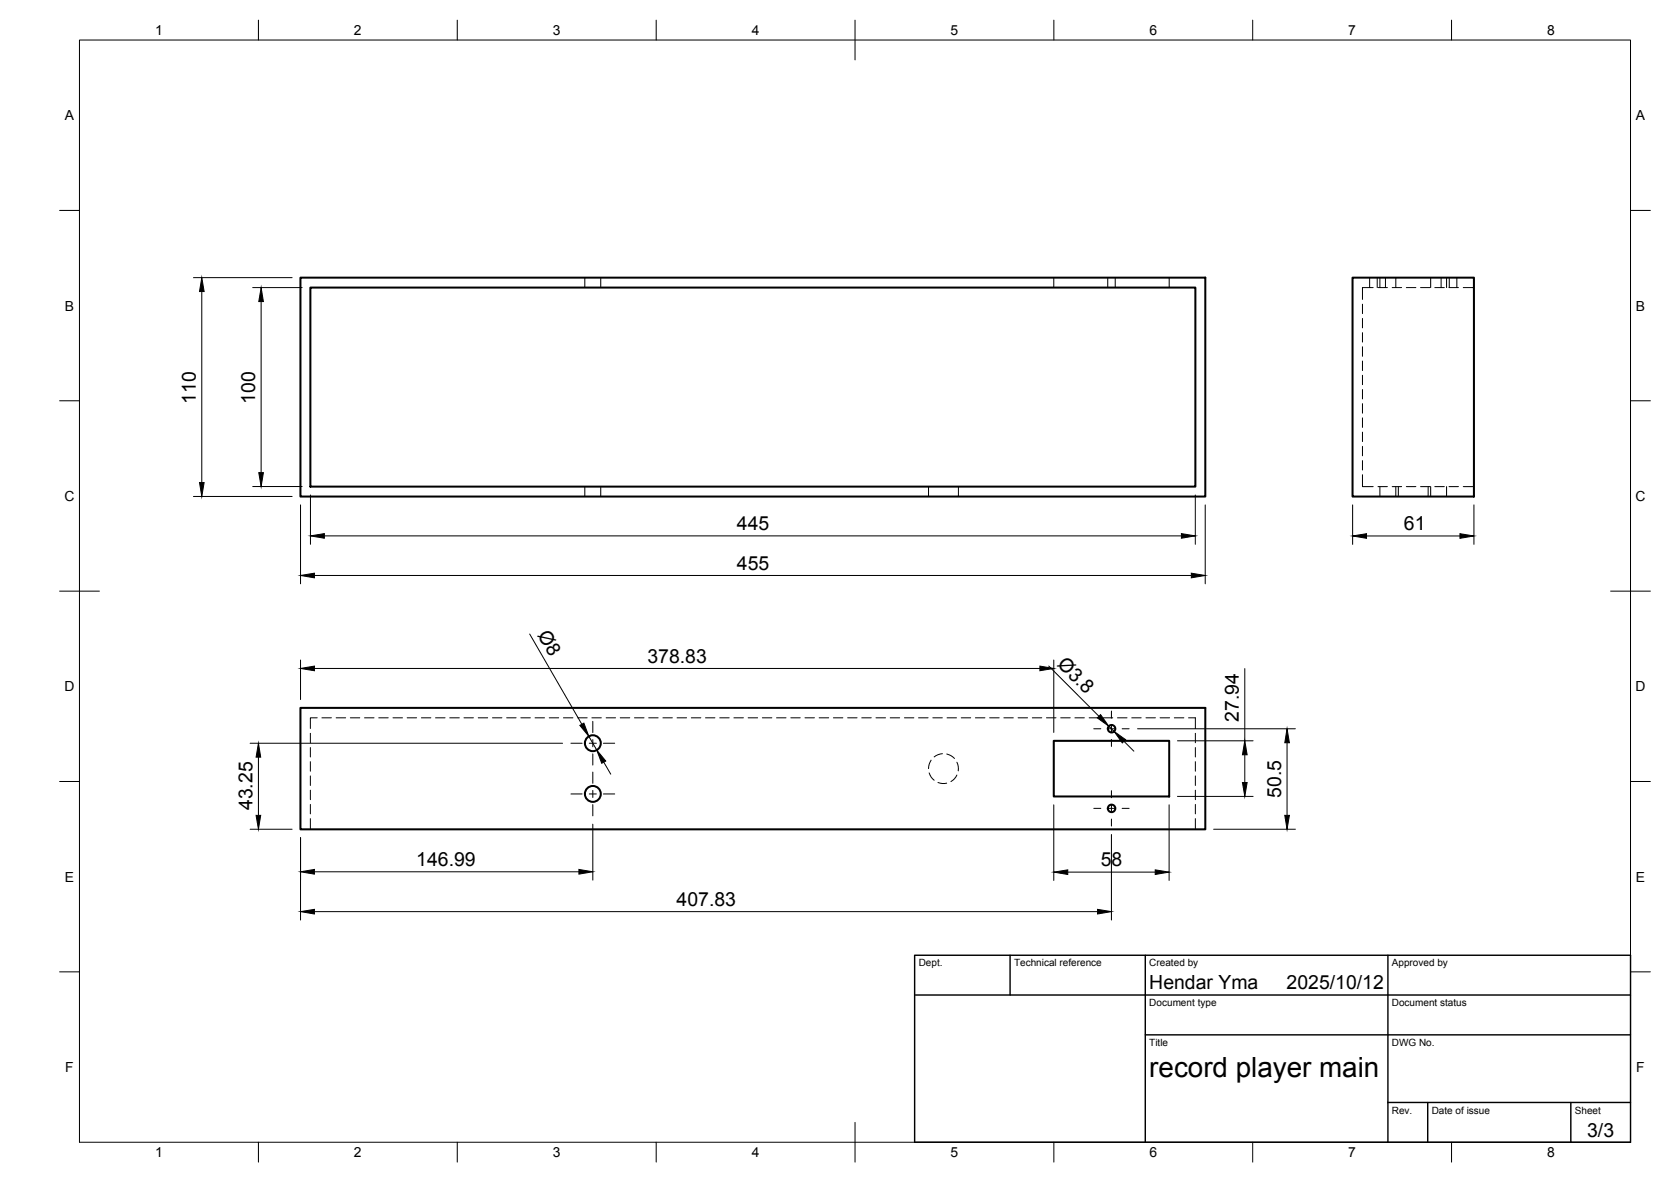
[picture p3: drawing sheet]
<svg xmlns="http://www.w3.org/2000/svg" width="420mm" height="297mm" viewBox="0 0 420 297" stroke-linecap="round" stroke-linejoin="round" font-family="sans-serif">
<!-- layer: Hidden -->
<g fill="none" stroke="#000" stroke-width=".25">
<path d="M147 69.8v2.5M151 69.8v2.5M265 69.8v2.5M278.5 69.8v2.5M280.4 69.8v2.5M294 69.8v2.5M342.6 76.4v2.4M344.4 69.8v2.5M345.3 72.3h-2.7v3M346.3 69.8v2.5M346.5 72.3h2.3M347 69.8v2.5"/>
<path d="M348.4 69.8v2.5M350.1 72.3h2.3M351 69.8v2.5M353.6 72.3h2.4M357.2 72.3h2.4M359.7 69.8v2.5M360.8 72.3h2.4M362.4 69.8v2.5M363.7 69.8v2.5M364.3 72.3h2.4M364.4 69.8v2.5M366.3 69.8v2.5"/>
<path d="M367.9 72.3h2.7M342.6 80v2.4M342.6 83.6v2.4M342.6 87.2v2.3M342.6 90.7v2.4M342.6 94.3v2.4M342.6 97.9v2.4M342.6 119.3v3h2.7M342.6 101.4v2.4M342.6 105v2.4M342.6 108.6v2.4M342.6 112.2v2.3"/>
<path d="M342.6 115.7v2.4M147 122.3v2.5M151 122.3v2.5M233.5 122.3v2.5M241 122.3v2.5M346.5 122.3h2.3M347 122.3v2.5M350.1 122.3h2.3M351 122.3v2.5M351.6 122.3v2.5M353.6 122.3h2.4M357.2 122.3h2.4"/>
<path d="M359.1 122.3v2.5M359.7 122.3v2.5M360.8 122.3h2.4M363.7 122.3v2.5M364.3 122.3h2.4M367.9 122.3h2.7M78 184.3v2.4M78 187.9v2.3M78 191.4v2.4M78 195v2.4M78 198.6v2.4M79.8 180.4h-1.8v2.7"/>
<path d="M80.9 180.4h2.4M84.5 180.4h2.4M88.1 180.4h2.4M91.7 180.4h2.3M95.2 180.4h2.4M98.8 180.4h2.4M102.4 180.4h2.4M106 180.4h2.3M109.5 180.4h2.4M113.1 180.4h2.4M116.7 180.4h2.3M120.2 180.4h2.4"/>
<path d="M123.8 180.4h2.4M127.4 180.4h2.4M131 180.4h2.3M134.5 180.4h2.4M138.1 180.4h2.4M141.7 180.4h2.4M145.2 180.4h2.4M148.8 180.4h2.4M152.4 180.4h2.4M156 180.4h2.3M159.5 180.4h2.4M163.1 180.4h2.4"/>
<path d="M166.7 180.4h2.4M170.2 180.4h2.4M173.8 180.4h2.4M177.4 180.4h2.4M181 180.4h2.3M184.5 180.4h2.4M188.1 180.4h2.4M191.7 180.4h2.4M195.3 180.4h2.3M198.8 180.4h2.4M202.4 180.4h2.4M206 180.4h2.4"/>
<path d="M209.5 180.4h2.4M213.1 180.4h2.4M216.7 180.4h2.4M220.3 180.4h2.4M223.8 180.4h2.4M227.4 180.4h2.4M231 180.4h2.4M233.6 194.2l.5 1.1 .8 .8M234.1 191l-.5 1.1-.1 1.1M234.5 180.4h2.4M235.8 196.6l1.1 .3 1.1-.1M237 189.4l-1.1 .3-1 .5"/>
<path d="M238.1 189.5l1 .4 .9 .7M238.1 180.4h2.4M240.6 191.5l.3 1.1v1.1M240.6 194.8l-.6 .9-.9 .7M241.7 180.4h2.4M245.3 180.4h2.3M248.8 180.4h2.4M252.4 180.4h2.4M256 180.4h2.4M259.6 180.4h2.3M263.1 180.4h2.4M266.7 180.4h2.4"/>
<path d="M270.3 180.4h2.3M273.9 180.4h2.3M277.4 180.4h2.4M281 180.4h2.4M284.6 180.4h2.3M288.1 180.4h2.4M291.7 180.4h2.4M295.3 180.4h2.4M298.9 180.4h1.7v2.7M300.6 184.3v2.4M300.6 187.9v2.3M300.6 191.4v2.4"/>
<path d="M300.6 195v2.4M300.6 198.6v2.4M78 202.1v2.4M78 205.7v2.7M300.6 202.1v2.4M300.6 205.7v2.7"/>
</g>
<!-- layer: Visible -->
<g fill="none" stroke="#000" stroke-width=".51">
<path d="M75.5 69.8h227.6v55h-227.6zM78 72.3h222.6v50h-222.6zM340.1 69.8h30.5v55h-30.5zM75.5 177.9h227.6v30.5h-227.6zM265 186.2h29v14h-29z"/>
<circle cx="149.1" cy="199.5" r="2"/>
<circle cx="149.1" cy="186.8" r="2"/>
<circle cx="279.5" cy="183.1" r=".94"/>
<circle cx="279.5" cy="203.2" r=".94"/>
</g>
<!-- layer: BORDER -->
<g fill="none" stroke="#000" stroke-width=".25">
<path d="M20 10.1h390v276.9h-390zM65 5.1v5M115 5.1v5M165 5.1v5M215 5.1v10M265 5.1v5M315 5.1v5M365 5.1v5M15 52.9h5M410 52.9h5M15 100.7h5M410 100.7h5"/>
<path d="M15 148.6h10M405 148.6h10M15 196.4h5M410 196.4h5M15 244.2h5M410 244.2h5M65 287v5M115 287v5M165 287v5M215 282.1v9.9M265 287v5M315 287v5"/>
<path d="M365 287v5"/>
</g>
<!-- layer: TITLEBLOCK -->
<path d="M230 240.1h180v46.9h-180zM230 250h180M254 240.1v9.9M288 240.1v46.9M349 240.1v46.9M288 260.1h122M349 277.1h61M359 277.1v9.9M395 277.1v9.9" fill="none" stroke="#000" stroke-width=".36"/>
<!-- layer: Smart Centers -->
<g fill="none" stroke="#000" stroke-width=".25">
<path d="M279.5 178.7v1.8M143.6 186.8h2.8M143.6 199.5h2.8M148.2 186.8h1.7M148.2 199.5h1.7M149.1 181.3v2.8M149.1 185.9v1.8M149.1 189.4v2.9M149.1 194v2.8M149.1 198.6v1.8M151.7 186.8h2.9M151.7 199.5h2.9"/>
<path d="M275 183.1h1.8M278.6 183.1h1.8M279.5 182.3v1.7M279.5 185.8v1.8M279.5 198.7v1.8M282.2 183.1h1.7M149.1 202.2v2.8M275 203.1h1.8M278.6 203.1h1.8M279.5 202.3v1.7M279.5 205.8v1.8M282.2 203.1h1.7"/>
</g>
<!-- layer: FD_Dimensions -->
<g fill="none" stroke="#000" stroke-width=".25">
<path d="M48.6 69.8h24.8M50.7 73.3v48M63.5 72.3h12.5M65.7 75.8v43M48.6 124.8h24.8M63.5 122.3h12.5M75.6 126.9v19.8M78.1 124.4v12.4M81.6 134.7h215.5M300.5 124.4v12.4M303 126.9v19.8M340.1 126.9v9.9"/>
<path d="M343.6 134.7h23.5M370.6 126.9v9.9M79.1 144.6h220.5M133.2 159.3l13.1 22.7M75.6 165.9v9.9M79.1 168h182.4M263.7 167.4l12.6 12.6M265 165.9v18.2M313 168v18.2M62.9 186.8h78.6M65 190.3v14.6M148.1 185l2 3.5"/>
<path d="M151.8 191.5l1.8 3M278.8 182.5l1.3 1.3M282.6 186.3l2.5 2.5M286 183.1h39.7M296.1 186.2h19M313 189.7v6.9M323.6 186.7v18.2M62.9 208.4h10.5M75.6 210.5v20.7M79.1 219.1h66.5M149.1 207.1v14.1M265 202.3v19"/>
<path d="M268.5 219.2h22M279.5 209.7v21.5M294 202.3v19M296.1 200.1h19M305.2 208.4h20.5M79.1 229.1h196.9"/>
</g>
<g fill="#000" stroke="#000" stroke-width=".25">
<path d="M50.7 69.8l.6 3.5h-1.1zM65.7 72.3l.5 3.5h-1.1zM65.1 118.8h1.1l-.5 3.5zM50.2 121.3h1.1l-.6 3.5zM78.1 134.7l3.5-.6v1.2zM297.1 134.1l3.4 .6-3.4 .6zM340.1 134.7l3.5-.6v1.2zM367.1 134.1l3.5 .6-3.5 .6zM75.6 144.6l3.5-.6v1.2zM299.6 144l3.4 .6-3.4 .6zM75.6 168l3.5-.6v1.2zM261.5 167.4l3.5 .6-3.5 .6z"/>
<path d="M276.7 179.6l2.1 2.9-2.9-2.1zM65 186.8l.6 3.5h-1.2zM145.8 182.3l1-.6 1.3 3.3zM150.1 188.5l2.2 2.7-1 .6zM280.1 183.8l2.9 2.1-.8 .8zM312.4 196.6h1.2l-.6 3.5zM313 186.2l.6 3.5h-1.2zM323.6 183.1l.6 3.6h-1.2zM64.4 204.9h1.2l-.6 3.5zM75.6 219.1l3.5-.6v1.2zM145.6 218.5l3.5 .6-3.5 .6zM265 219.2l3.5-.6v1.2z"/>
<path d="M290.5 218.6l3.5 .6-3.5 .6zM323 204.9h1.2l-.6 3.5zM75.6 229.1l3.5-.6v1.2zM276 228.5l3.5 .6-3.5 .6z"/>
</g>
<text font-size="7" x="289" y="270.6">record player main</text>
<g font-size="4.9">
<text x="49.3" y="101.5" transform="rotate(-90 49.3 101.5)">110</text>
<text x="64.2" y="101.5" transform="rotate(-90 64.2 101.5)">100</text>
<text x="185.3" y="133.2">445</text>
<text x="353" y="133.2">61</text>
<text x="185.3" y="143.2">455</text>
<text x="135.1" y="159.6" transform="rotate(60 135.1 159.6)">Ø8</text>
<text x="162.8" y="166.5">378.83</text>
<text x="265.6" y="167.1" transform="rotate(45 265.6 167.1)">Ø3.8</text>
<text x="311.5" y="181.4" transform="rotate(-90 311.5 181.4)">27.94</text>
<text x="63.5" y="203.6" transform="rotate(-90 63.5 203.6)">43.25</text>
<text x="322.2" y="200.5" transform="rotate(-90 322.2 200.5)">50.5</text>
<text x="104.7" y="217.6">146.99</text>
<text x="276.8" y="217.7">58</text>
<text x="170.1" y="227.6">407.83</text>
<text x="289" y="248.5">Hendar Yma</text>
<text x="323.5" y="248.5">2025/10/12</text>
<text x="399.1" y="285.7">3/3</text>
</g>
<g font-size="3.5">
<text x="39" y="8.8">1</text>
<text x="89" y="8.8">2</text>
<text x="139" y="8.8">3</text>
<text x="189" y="8.8">4</text>
<text x="239" y="8.8">5</text>
<text x="289" y="8.8">6</text>
<text x="339" y="8.8">7</text>
<text x="389" y="8.8">8</text>
<text x="16.3" y="30.2">A</text>
<text x="411.3" y="30.2">A</text>
<text x="16.3" y="78">B</text>
<text x="411.3" y="78">B</text>
<text x="16.2" y="125.9">C</text>
<text x="411.2" y="125.9">C</text>
<text x="16.2" y="173.7">D</text>
<text x="411.2" y="173.7">D</text>
<text x="16.3" y="221.6">E</text>
<text x="411.3" y="221.6">E</text>
<text x="16.4" y="269.4">F</text>
<text x="411.4" y="269.4">F</text>
<text x="39" y="290.8">1</text>
<text x="89" y="290.8">2</text>
<text x="139" y="290.8">3</text>
<text x="189" y="290.8">4</text>
<text x="239" y="290.8">5</text>
<text x="289" y="290.8">6</text>
<text x="339" y="290.8">7</text>
<text x="389" y="290.8">8</text>
</g>
<g font-size="2.5">
<text x="231" y="242.9">Dept.</text>
<text x="255" y="242.9">Technical reference</text>
<text x="289" y="242.9">Created by</text>
<text x="350" y="242.9">Approved by</text>
<text x="289" y="252.8">Document type</text>
<text x="350" y="252.8">Document status</text>
<text x="289" y="262.9">Title</text>
<text x="350" y="262.9">DWG No.</text>
<text x="350" y="279.9">Rev.</text>
<text x="360" y="279.9">Date of issue</text>
<text x="396" y="279.9">Sheet</text>
</g>
</svg>
